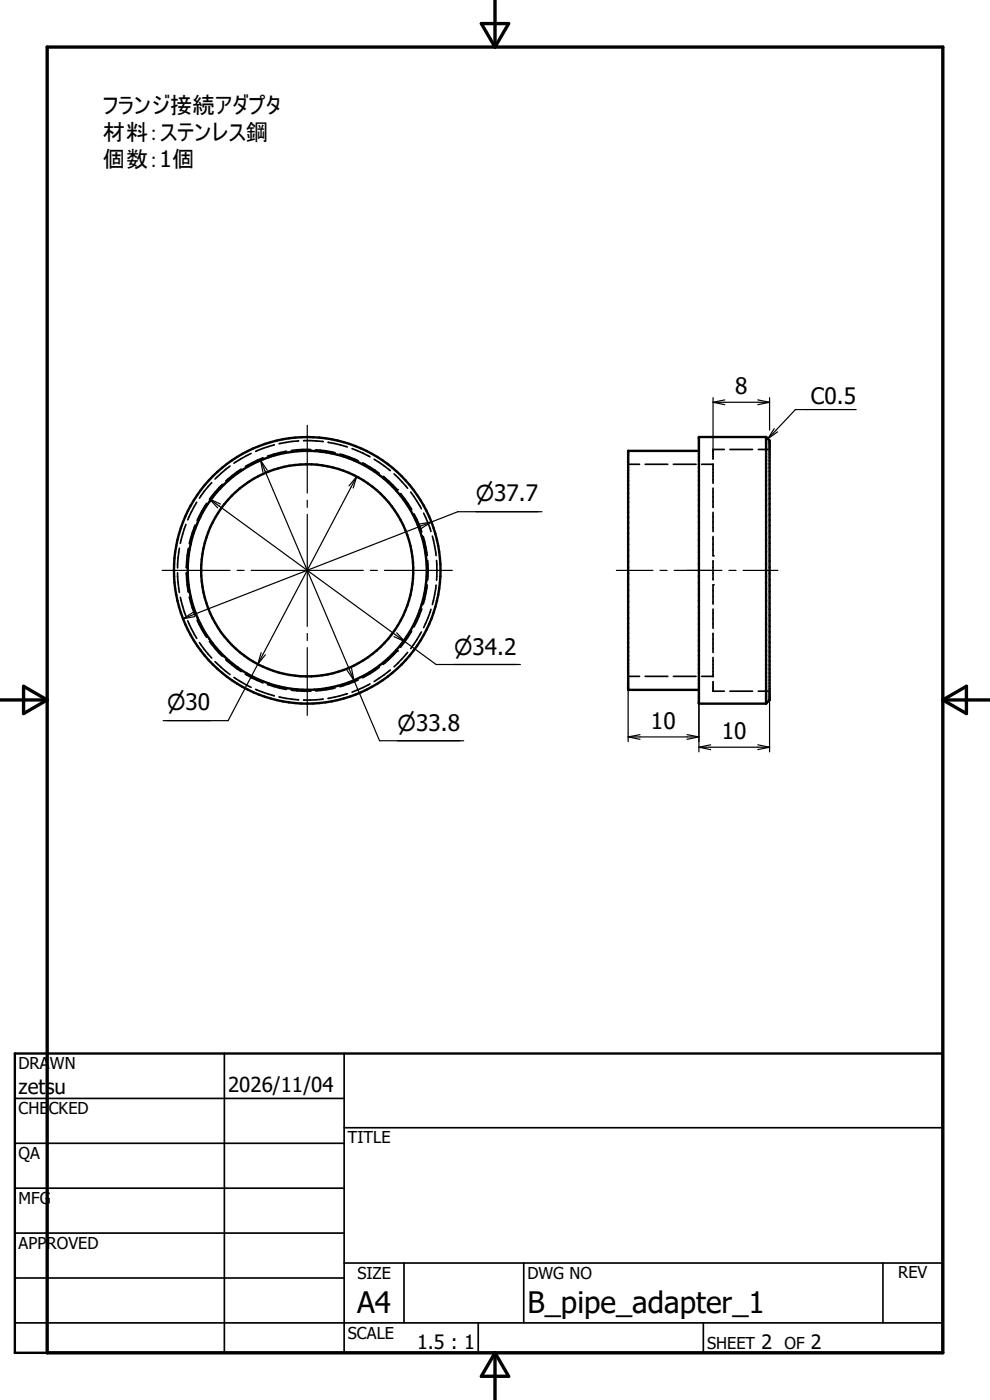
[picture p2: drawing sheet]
<svg xmlns="http://www.w3.org/2000/svg" width="210mm" height="297mm" viewBox="0 0 210 297" stroke-linecap="round" stroke-linejoin="round" font-family="sans-serif">
<g fill="none" stroke="#000" stroke-width=".36">
<path d="M48.8 98.9l-3.2 2.7M51.2 99.5l-3.3 2.6M53.3 96.2l-3.7 2.1M55.8 97.1l-3.8 1.9M58.2 94.4l-4 1.4M60.8 95.7l-4.1 1.1M63.3 93.5l-4.1 .6M64.4 93.5l4.2 .2M65.9 95.4h-1.7l-2.4 .2M67 95.4l4.1 .6M69.6 93.8l4.1 1M72.1 96.3l3.9 1.4"/>
<path d="M74.7 95.2l3.8 1.7M76.9 98.2l3.5 2.2M79.4 97.4l3.4 2.4M133.3 98.5h2.4M136.9 98.5h4.8M142.9 98.5h4.8M148.8 98.5h2.5M151.3 98.4v4.1M153.7 95.4h-2.4v2M154.8 95.4h4.8M160.9 95.4h2.4M38 116.3l-.3 4.2"/>
<path d="M39.4 111.3l-1.1 4M40 116.3l-.5 4.2M41.4 111.4l-1.2 3.9M41.7 106.6l-1.9 3.7M43.8 106.8l-2 3.6M44.9 102.4l-2.6 3.3M47.1 102.8l-2.7 3.1M81.3 101l3 2.9M83.6 100.5l2.9 3.1M85 104.7l2.3 3.4M87.1 104.4l2.3 3.5M87.8 109l1.7 3.8"/>
<path d="M89.8 113.8l.8 4.1M89.9 108.9l1.5 3.9M90.7 118.9v4.2M91.7 113.7l.8 4.2M92.6 118.9v4.2M151.3 103.6v4.1M151.3 108.7v4.1M151.3 113.8v4.1M151.3 119v4M37.7 121.5l.3 4.2M38.3 126.7l1.1 4M39.5 121.5l.5 4.2"/>
<path d="M39.8 131.7l1.9 3.7M40.2 126.7l1.2 3.9M41.8 131.6l2 3.6M42.3 136.3l2.6 3.3M44.4 136.1l2.7 3.1M47.9 139.9l3.3 2.6M84.3 138.1l-3 2.8M86.5 138.4l-2.9 3.1M87.3 133.9l-2.3 3.4M89.4 134.1l-2.3 3.5M89.5 129.2l-1.7 3.8M90.6 124.1l-.8 4.1"/>
<path d="M91.4 129.3l-1.5 3.8M92.5 124.1l-.8 4.1M151.3 124.1v4.1M151.3 129.2v4.1M151.3 134.3v4.1M151.3 139.5v4.1M45.6 140.4l3.2 2.7M49.6 143.7l3.7 2.1M52 143l3.8 1.9M54.2 146.3l4 1.3M56.7 145.2l4.1 1.1M59.2 147.9l4.1 .6"/>
<path d="M61.8 146.4l4.1 .2M68.6 148.3l-4.2 .2M71.1 146l-4.1 .6M73.7 147.2l-4.1 1M76 144.3l-3.9 1.4M78.5 145.1l-3.8 1.7M80.4 141.6l-3.5 2.2M82.8 142.1l-3.4 2.5M133.3 143.5h2.4M136.9 143.5h4.8M142.9 143.5h4.8M148.8 143.5h2.5"/>
<path d="M151.3 144.6v2h2.4M154.8 146.6h4.8M160.9 146.6h2.4M3.1 233h69.9M47.6 223.5v63.5M73 239.2h127M73 223.5v63.5M3.1 242.6h69.9M3.1 252.1h69.9M3.1 261.6h69.9M3.1 271.1h69.9M73 268h127"/>
<path d="M85.7 268v12.7M111.1 268v12.7M187.3 268v12.7M3.1 280.7h196.9M101.5 280.7v6.3M149.2 280.7v6.3"/>
</g>
<g fill="none" stroke="#000" stroke-width=".51">
<path d="M148.3 95.7h-15v50.7h15M162.5 92.7v56.6M162.5 92.7l.8 .8v55l-.8 .8M162.5 92.7h-14.2v56.6h14.2M3.1 223.5h196.9v63.5h-196.9z"/>
<circle cx="65.2" cy="121" r="22.5"/>
<circle cx="65.2" cy="121" r="28.3"/>
<circle cx="65.2" cy="121" r="25.4"/>
</g>
<g fill="#000">
<circle cx="84.3" cy="103.9" r=".18"/>
<circle cx="151.3" cy="117.9" r=".18"/>
<circle cx="84.3" cy="138.1" r=".18"/>
<circle cx="151.3" cy="124.1" r=".18"/>
</g>
<path d="M10 10h190v277h-190zM102.1 5h5.8l-2.9 5zM105 0v10M0 148.5h10M5 145.6l5 2.9-5 2.9zM200 148.5h10M200 148.5l5-2.9v5.8zM105 287v10M105 287l2.9 5h-5.8z" fill="none" stroke="#000" stroke-width=".71"/>
<g fill="none" stroke="#000" stroke-width=".25">
<path d="M55.3 97.7l25.2 59.5h17.9M55.3 97.7l1.4 2.1M55.3 97.7l.5 2.5M65.2 90.2v14.4M151.3 85.3h12M151.3 85.3l2.5 .6M151.3 84.4v11M153.8 84.8l-2.5 .5M160.8 84.8l2.5 .5M163.3 84.4v6.8M163.3 93.3v2.1M163.3 85.3l-2.5 .6"/>
<path d="M164.2 90.9l-1.3 2.2M165 91.6l-2.1 1.5M181.6 86.9h-12.9l-5.8 6.2M44.5 105.9l48 35.1h17.9M44.5 105.9l2.3 1M44.5 105.9l1.7 1.8M65.2 106.1v1.5M65.2 109.1v23.8M75.7 101.1l-27.3 51.8h-13.8M75.7 101.1l-.8 2.4M75.7 101.1l-1.7 2M91.5 110.7l-52.7 20.6"/>
<path d="M91.5 110.7l-2.1 1.4M91.5 110.7l-2.5 .5M115 108.6h-17.9l-5.6 2.1M34.4 121h14.4M41 129.9l-2.2 1.4M41.3 130.8l-2.5 .5M50.3 121h1.5M53.3 121h23.8M55.4 138.5l-.7 2.4 1.6-2M65.2 134.4v1.5M65.2 137.4v14.4M78.6 121h1.5"/>
<path d="M81.6 121h14.3M84.2 134.2l1.7 1.9-2.3-1M130.8 121h7.7M140 121h1.5M143 121h10.1M154.6 121h1.5M157.6 121h7.4M74.6 141.8l.5 2.5-1.5-2.1M133.3 156.3h15M133.3 156.3l2.5 .5M133.3 146.4v11M135.8 155.9l-2.5 .4"/>
<path d="M145.8 155.9l2.5 .4M148.3 158.5h15M148.3 158.5l2.5 .5M148.3 146.4v13.1M148.3 156.3l-2.5 .5M150.8 158l-2.5 .5M160.8 158l2.5 .5M163.3 158.5l-2.5 .5M163.3 148.5v11"/>
</g>
<g font-size="6.3">
<text x="75.8" y="278.5">A4</text>
<text x="111.9" y="278.6">B_pipe_adapter_1</text>
</g>
<g font-size="4.8">
<text x="21.8" y="24">フランジ接続アダプタ</text>
<text x="21.8" y="29.8">材料：ステンレス鋼</text>
<text x="21.8" y="35.5">個数：1個</text>
<text x="156" y="83.7">8</text>
<text x="172" y="85.6">C0.5</text>
<text x="138.1" y="154.7">10</text>
<text x="153.1" y="156.8">10</text>
</g>
<g font-size="4.6">
<text x="100.9" y="106.4">n37.7</text>
<text x="96.4" y="138.9">n34.2</text>
<text x="35.4" y="150.7">n30</text>
<text x="84.3" y="155">n33.8</text>
</g>
<g font-size="4.4">
<text x="3.9" y="232.2">zetsu</text>
<text x="48.4" y="231.6">2026/11/04</text>
</g>
<g font-size="4.2">
<text x="88.5" y="286.2">1.5 : 1</text>
<text x="161.5" y="286.2">2</text>
<text x="172" y="286.2">2</text>
</g>
<g font-size="3.5">
<text x="3.9" y="226.8">DRAWN</text>
<text x="3.9" y="236.3">CHECKED</text>
<text x="3.9" y="245.9">QA</text>
<text x="73.8" y="242.5">TITLE</text>
<text x="3.9" y="255.4">MFG</text>
<text x="3.9" y="264.9">APPROVED</text>
<text x="75.8" y="271.3">SIZE</text>
<text x="111.9" y="271.3">DWG NO</text>
<text x="190.5" y="271.2">REV</text>
<text x="73.8" y="284">SCALE</text>
<text x="150" y="286.2">SHEET</text>
<text x="166.4" y="286.2">OF</text>
</g>
</svg>
